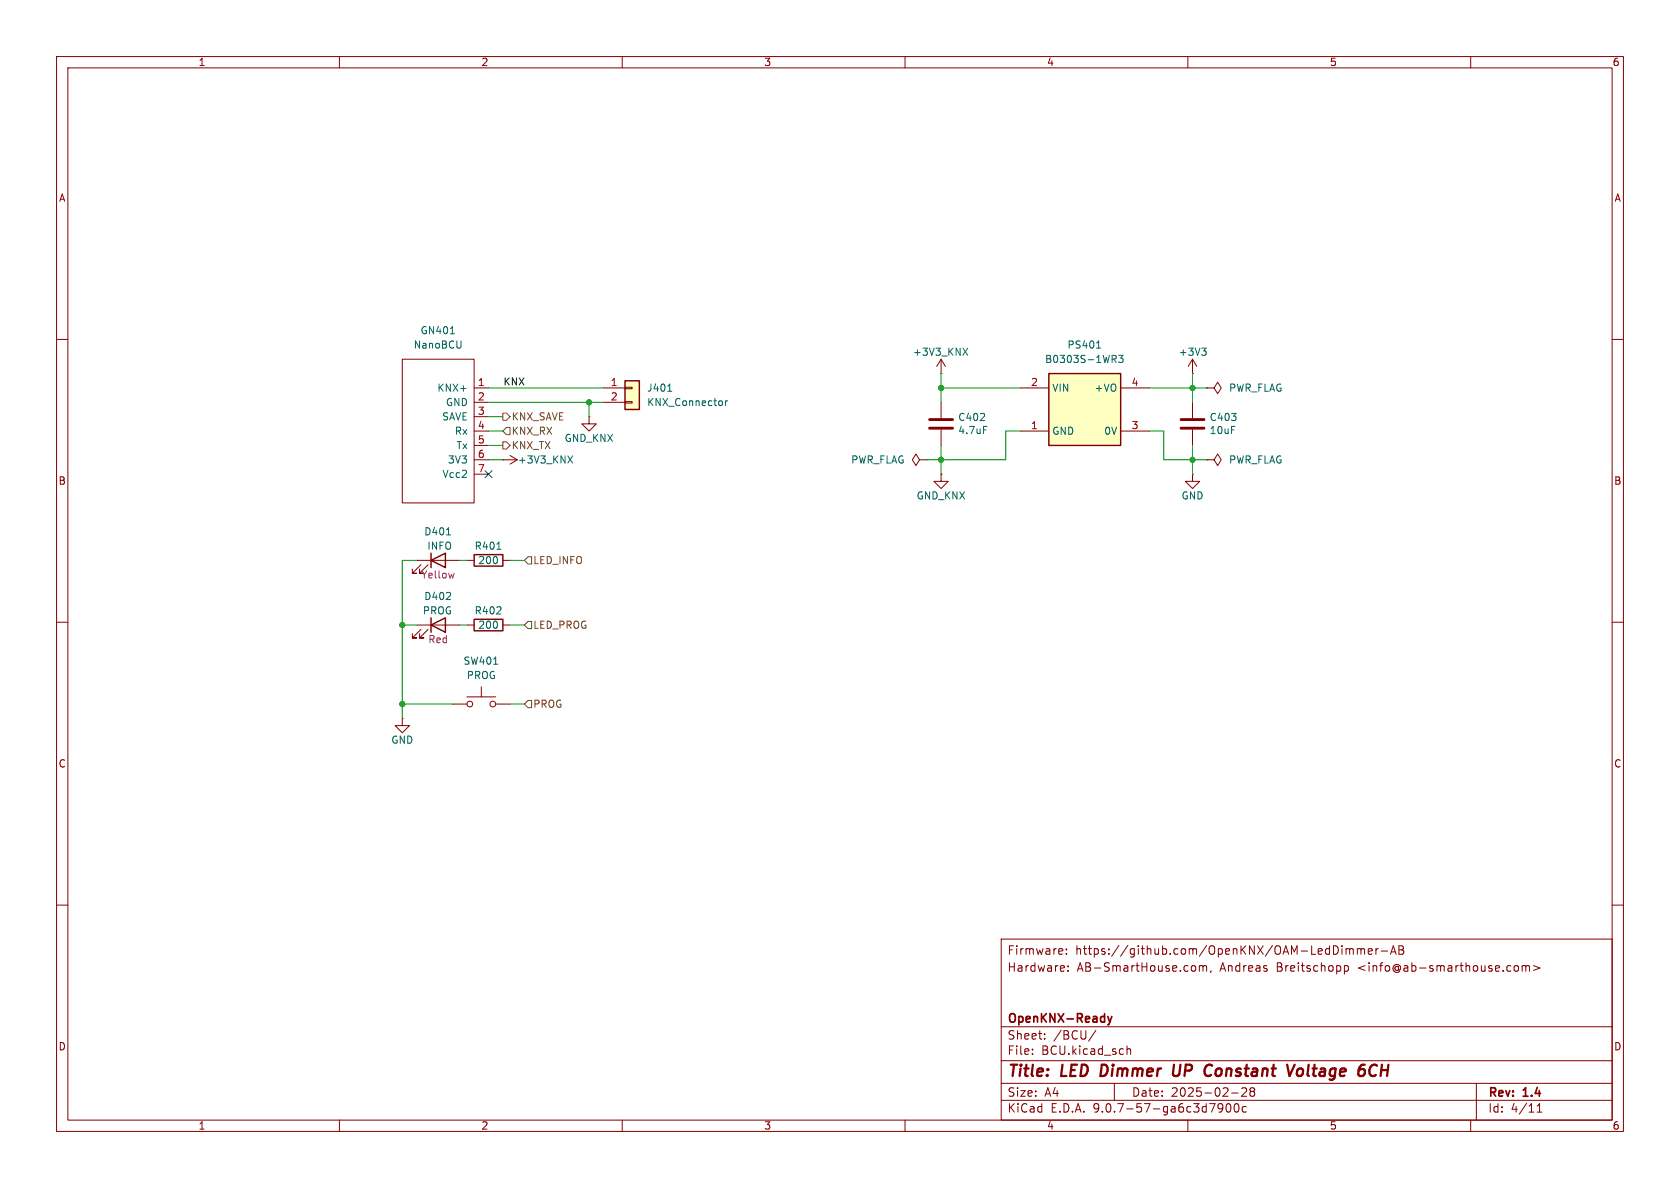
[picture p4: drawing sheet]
<svg xmlns="http://www.w3.org/2000/svg" width="297mm" height="210mm" viewBox="0 0 297 210" stroke-linecap="round" stroke-linejoin="round" font-family="sans-serif">
<g fill="none" stroke="#840000" stroke-width=".18">
<path d="M10 10h277v190h-277zM12 12h273v186h-273zM60 10v2M110 10v2M160 10v2M210 10v2M260 10v2M10 60h2M166.4 66h.1M166.4 63.5l-.8 1.3M166.4 63.5l.7 1.3M166.4 63.5v2.5"/>
<path d="M210.8 71.1v2.8M210.8 75.9v2.8M285 60h2M166.4 83.8v1.3h1.2l-1.2 1.3-1.3-1.3h1.3M166.4 83.8h.1M210.8 83.8v1.3h1.3l-1.3 1.3-1.3-1.3h1.3M210.8 83.8h.1M10 110h2M285 110h2M10 160h2M177 166h108v32h-108zM187.8 167.8l.1 .3-.7 .1"/>
<path d="M188.5 168.6v.1M188.5 167.8v.1M188.8 171.6v.1M188.8 170.8v.1M211.1 170.7l.3 .3v.4l-.3 .3M212 170.8l.5-.1 .2 .2M212 170.7v1M212.7 170.9l.2-.2 .3 .1 .1 .9M212.7 170.9v.8M214.1 171.6l-.1 .3M237.7 170.8l.4-.1 .3 .3v.4l-.2 .2h-.5M237.7 170.7v1.5"/>
<path d="M238 167.7v1M238 167.8l.4-.1 .2 .2M238.6 167.9l.2-.2 .4 .1v.9M238.6 167.9v.8M240 167.8l.4-.1 .2 .2M240 167.7v1M240.6 167.9l.2-.2 .4 .1v.9M240.6 167.9v.8M241.9 168.2l.7-.1-.1-.3-.4-.1-.2 .2 .1 .7h.5M243.2 167.7v1M243.7 167.7l-.3 .1-.2 .2M244.2 168.1h1.1"/>
<path d="M245.8 168.7l.5-1.5 .5 1.5M246 168.3h.7M247.3 167.2h.5l.2 .1 .1 .3-.3 .3a.4 .4 0 0 1 .4 .4 .4 .4 0 0 1-.3 .4h-.6zM247.3 167.9h.5M267.8 170.8l.4-.1 .3 .3v.4l-.3 .3-.4-.1-.1-.2v-.4zM269.1 170.8l.4-.1 .2 .2M269.1 170.7v1M269.7 170.9l.3-.2 .3 .1 .1 .9M269.7 170.9v.8M271.1 170.7l1.1 .4-1.1 .5M285 160h2M60 198v2"/>
<path d="M110 198v2M160 198v2M177 194.5h108M177 191.5h108M177 187.5h108M177 181.5h108M182.5 186.3v.1M182.5 185.5v.1M184.7 183.6v.1M184.7 182.8v.1M193.7 182.1l-1.2 2M197 191.5v3"/>
<path d="M199.2 184.9v1.5M199.2 185.5l.3-.1 .3 .1 .1 .9M210 198v2M216.2 195.7l-.3 .3h-.3l-.3-.3 .2-.5 .4-.1 .2 .1a.99 .99 0 0 1-.4 1.4h-.2M216.9 195.2l.2-.1a.81 .81 0 0 1 .6 .6 .81 .81 0 0 1-.3 .8l-.2 .1a.81 .81 0 0 1-.3-1.4zM217.7 193.2h1.2M218.3 195.2l.2-.1a.81 .81 0 0 1 .6 .6 .81 .81 0 0 1-.3 .8l-.1 .1a.81 .81 0 0 1-.4-1.4zM219.5 192.4l.6-.1 .2 .1 .1 .3-.9 1.1h.9M220.3 195.7l-.4-.1-.3 .3v.4l.1 .2h.6M221.2 192.9l-.2-.2 .2-.4 .5 .1 .1 .2-.3 .3M221.2 192.9l-.2 .3v.5l.2 .1 .5-.1 .1-.2-.1-.4-.2-.2M221.2 192.9h.3"/>
<path d="M260 198v2M261 191.5v6.5M271.7 196.6h.9M271.7 195.5l.5-.4v1.5"/>
</g>
<path d="M194.8 188.2l-.3 2h.5M207.6 188.2l-.3 1.6 .2 .3a.66 .66 0 0 0 .9-.1M213.9 188.2l.4 .2M214.1 190l-.1 .1M228.9 188.2l-.9 2M229.4 189.1a.52 .52 0 0 1 .6-.2 .52 .52 0 0 1 .4 .4l-.1 .5a.55 .55 0 0 1-.5 .4 .55 .55 0 0 1-.5-.4zM243.4 188.4a.88 .88 0 0 0-1 0 .88 .88 0 0 0-.3 1 .69 .69 0 0 0 .3 .7 .69 .69 0 0 0 .8-.1" fill="none" stroke="#840000" stroke-width=".4"/>
<path d="M195.8 179.7l.4 1M196.6 179.7l-.4 1M196.2 180.7l-.1 .3-.3 .2" fill="none" stroke="#840000" stroke-width=".3"/>
<path d="M208.8 74.2h4.1M208.8 75.7h4.1" fill="none" stroke="#840000" stroke-width=".51"/>
<path d="M170.2 61.5l.9 1.3M171.1 61.5l-.9 1.3" fill="none" stroke="#006464" stroke-width=".18"/>
<path d="M185.4 66h12.7v12.7h-12.7z" fill="#ffffc2"/>
<path d="M185.4 66h12.7v12.7h-12.7z" fill="none" stroke="#840000" stroke-width=".25"/>
<path d="M180.3 68.6h5.1M180.3 76.2h5.1M198.1 68.6h5.1M198.1 76.2h5.1M162.6 81.3l-.7-1-.6 1 .6 1 .7-1h1.2M163.8 81.3h.1" fill="none" stroke="#840000" stroke-width=".18"/>
<path d="M193.9 61.5h.7M194.1 60.5l.1-.2v1.2M196.6 62.8h.5l.2 .3-.1 .3-.6 .1M196.9 63.5l.4 .6M197.8 62.8h.7l-.4 .5 .4 .1v.6l-.2 .1-.5-.1" fill="none" stroke="#006464" stroke-width=".18"/>
<path d="M110.5 67.3h2.5v5.1h-2.5z" fill="#ffffc2"/>
<path d="M110.5 67.3h2.5v5.1h-2.5zM76.2 99.1l2.5-1.3v2.5zM76.2 97.8v2.5M83.8 98h5.1v2.1h-5.1zM76.2 110.5l2.5-1.3v2.6zM76.2 109.2v2.6M83.8 109.5h5.1v2h-5.1z" fill="none" stroke="#840000" stroke-width=".25"/>
<g fill="none" stroke="#840000" stroke-width=".18">
<path d="M71.1 63.5h12.7v25.4h-12.7zM83.8 68.6h2.6M83.8 71.1h2.6M83.8 73.7h2.6M83.8 76.2h2.6M83.8 78.7h2.6M104.1 73.7v1.2h1.3l-1.3 1.3-1.2-1.3h1.2M104.1 73.7h.1M106.7 68.6h3.8M106.7 71.1h3.8M110.5 68.5h1.3v.2h-1.3zM110.5 71h1.3v.2h-1.3z"/>
<path d="M166.4 71.1v2.8M166.4 75.9v2.8M210.8 66h.1M210.8 63.5l-.7 1.3M210.8 63.5l.8 1.3M210.8 63.5v2.5M213.4 68.6h1.2l.7-1 .6 1-.6 1-.7-1M213.4 68.6h.1M73.7 99.1h7.6M74.4 99.8l-1.5 1.5h.8h-.8v-.7M75.7 99.8l-1.5 1.5h.7h-.7v-.7M82.5 99.1h1.3"/>
<path d="M83.8 81.3h2.6M83.8 83.8h2.6M88.9 81.3h.1M88.9 81.3h2.5M88.9 99.1h1.3M90.2 80.5l1.2 .8M91.4 81.3l-1.2 .7M213.4 81.3h1.2l.7-1 .6 1-.6 1-.7-1M213.4 81.3h.1M73.7 110.5h7.6M74.4 111.3l-1.5 1.5h.8h-.8v-.8M75.7 111.3l-1.5 1.5h.7h-.7v-.8"/>
<path d="M82.5 110.5h1.3M88.9 110.5h1.3M71.1 127v1.3h1.3l-1.3 1.2-1.3-1.2h1.3M71.1 127h.1M80 124.5h2.5M82.5 123.2h5.1M85.1 121.4v1.8M87.6 124.5h2.6"/>
<circle cx="83.1" cy="124.5" r=".51"/>
<circle cx="87.1" cy="124.5" r=".51"/>
</g>
<g fill="none" stroke="#006464" stroke-width=".18">
<path d="M79.6 59h.7M81.5 60.3l-.1 1.1M118 69.2h.8M127.7 71v.6M128.3 70.9v.8M128.6 70.9l-.3 .2M173.9 75.4h.6M212.4 61.5h.8l-.4 .5M213 62l.2 .3v.3l-.2 .2M78.9 94.6h.8M87.8 97.1h.8M100.4 80.6l.8 1.3"/>
<path d="M101.2 80.6l-.8 1.3M87.3 117.4h.7"/>
</g>
<path d="M164.3 74.2h4.1M164.3 75.7h4.1" fill="none" stroke="#840000" stroke-width=".51"/>
<path d="M80.3 101.3l-.3 .9" fill="none" stroke="#840084" stroke-width=".18"/>
<path d="M88.9 76.2l.6-.6h.7v1.2h-.7zM88.9 73h.6l.7 .7-.7 .6h-.6zM88.9 78.1h.6l.7 .6-.7 .7h-.6zM93.3 98.4h.7v1.3h-.7l-.6-.6zM93.3 109.9h.7v1.2h-.7l-.6-.6zM93.3 123.8h.7v1.3h-.7l-.6-.6z" fill="none" stroke="#725600" stroke-width=".18"/>
<g fill="none" stroke="#009600" stroke-width=".18">
<path d="M86.4 68.6h20.3M86.4 76.2h2.5M86.4 78.7h2.5M86.4 73.7h2.5M86.4 71.1h20.3M104.1 71.1v2.6M166.4 66v5.1M166.4 78.7v5.1M166.4 68.6h13.9M180.3 76.2h-2.5v5.1h-14M203.2 76.2h2.5v5.1h7.7M203.2 68.6h10.2"/>
<path d="M210.8 66v5.1M210.8 78.7v5.1M73.7 99.1h-2.6v27.9M81.3 99.1h1.2M86.4 81.3h2.5M90.2 99.1h2.5M71.1 110.5h2.6M81.3 110.5h1.2M90.2 110.5h2.5M71.1 124.5h8.9M90.2 124.5h2.5"/>
</g>
<path d="M85.8 83.2l1.2 1.2M87 83.2l-1.2 1.2" fill="none" stroke="#000084" stroke-width=".18"/>
<g fill="#009600" stroke="#009600" stroke-width=".18">
<circle cx="210.8" cy="68.6" r=".46"/>
<circle cx="210.8" cy="81.3" r=".46"/>
<circle cx="166.4" cy="81.3" r=".46"/>
<circle cx="166.4" cy="68.6" r=".46"/>
<circle cx="71.1" cy="124.5" r=".46"/>
<circle cx="71.1" cy="110.5" r=".46"/>
<circle cx="104.1" cy="71.1" r=".46"/>
</g>
<g font-size="2.8" fill="#840000">
<text x="178" y="190.9">Title:</text>
<text x="187.7" y="190.9">LED</text>
<text x="195.4" y="190.9">Dimmer</text>
<text x="209" y="190.9">UP</text>
<text x="215.4" y="190.9">Constant</text>
<text x="230.9" y="190.9">Voltage</text>
<text x="244.2" y="190.9">6CH</text>
</g>
<g font-size="2.1" fill="#840000">
<text x="178" y="172">Hardware:</text>
<text x="178" y="169">Firmware:</text>
<text x="190.1" y="169">https://github.com/OpenKNX/OAM-LedDimmer-AB</text>
<text x="190.4" y="172">AB-SmartHouse.com,</text>
<text x="215.7" y="172">Andreas</text>
<text x="225.8" y="172">Breitschopp</text>
<text x="240.3" y="172">&lt;info@ab-smarthouse.com&gt;</text>
<text x="178" y="184">Sheet:</text>
<text x="178" y="181.2">OpenKNX-Ready</text>
<text x="186.2" y="184">/BCU/</text>
<text x="178" y="186.7">File:</text>
<text x="184.1" y="186.7">BCU.kicad_sch</text>
<text x="178" y="196.9">KiCad</text>
<text x="178" y="194.1">Size:</text>
<text x="184.7" y="194.1">A4</text>
<text x="185.7" y="196.9">E.D.A.</text>
<text x="193.3" y="196.9">9.0.7-57-ga6c3d7900c</text>
<text x="200" y="194.1">Date:</text>
<text x="207" y="194.1">2025-02-28</text>
<text x="263" y="194.3">Rev:</text>
<text x="263" y="196.9">Id:</text>
<text x="267.1" y="196.9">4/11</text>
<text x="269.4" y="194.3">1.4</text>
</g>
<g font-size="1.8" fill="#840000">
<text x="35" y="11.9">1</text>
<text x="85" y="11.9">2</text>
<text x="135" y="11.9">3</text>
<text x="185" y="11.9">4</text>
<text x="235" y="11.9">5</text>
<text x="285" y="11.9">6</text>
<text x="10.3" y="35.9">A</text>
<text x="285.3" y="35.9">A</text>
<text x="10.3" y="85.9">B</text>
<text x="285.3" y="85.9">B</text>
<text x="10.3" y="135.9">C</text>
<text x="285.3" y="135.9">C</text>
<text x="10.3" y="185.9">D</text>
<text x="285.3" y="185.9">D</text>
<text x="35" y="199.9">1</text>
<text x="85" y="199.9">2</text>
<text x="135" y="199.9">3</text>
<text x="185" y="199.9">4</text>
<text x="235" y="199.9">5</text>
<text x="285" y="199.9">6</text>
</g>
<g font-size="1.8" fill="#006464">
<text x="74.3" y="59.3">GN401</text>
<text x="73" y="61.8">NanoBCU</text>
<text x="161.3" y="63.1">+3V3_KNX</text>
<text x="184.7" y="64.4">B0303S-1WR3</text>
<text x="188.6" y="61.8">PS401</text>
<text x="208.3" y="63.1">+3V3</text>
<text x="77.2" y="69.4">KNX+</text>
<text x="78.7" y="72">GND</text>
<text x="114.3" y="69.4">J401</text>
<text x="114.3" y="72">KNX_Connector</text>
<text x="185.9" y="69.4">VIN</text>
<text x="193.4" y="69.4">+VO</text>
<text x="217.2" y="69.4">PWR_FLAG</text>
<text x="78.1" y="74.5">SAVE</text>
<text x="80.3" y="77.1">Rx</text>
<text x="169.3" y="74.6">C402</text>
<text x="169.3" y="76.9">4.7uF</text>
<text x="185.9" y="77.1">GND</text>
<text x="195.1" y="77.1">0V</text>
<text x="213.8" y="74.6">C403</text>
<text x="213.8" y="76.9">10uF</text>
<text x="79.1" y="82.1">3V3</text>
<text x="80.6" y="79.6">Tx</text>
<text x="91.4" y="82.1">+3V3_KNX</text>
<text x="99.7" y="78.3">GND_KNX</text>
<text x="150.4" y="82.1">PWR_FLAG</text>
<text x="217.2" y="82.1">PWR_FLAG</text>
<text x="78.1" y="84.7">Vcc2</text>
<text x="161.9" y="88.5">GND_KNX</text>
<text x="208.8" y="88.5">GND</text>
<text x="74.9" y="94.8">D401</text>
<text x="75.4" y="97.4">INFO</text>
<text x="83.8" y="97.4">R401</text>
<text x="84.4" y="99.9">200</text>
<text x="74.9" y="106.3">D402</text>
<text x="74.7" y="108.8">PROG</text>
<text x="83.8" y="108.8">R402</text>
<text x="84.4" y="111.4">200</text>
<text x="81.8" y="117.7">SW401</text>
<text x="82.4" y="120.2">PROG</text>
<text x="69.1" y="131.7">GND</text>
</g>
<g font-size="1.8" fill="#a90000">
<text x="84.4" y="68.3">1</text>
<text x="84.4" y="70.9">2</text>
<text x="107.9" y="68.3">1</text>
<text x="107.9" y="70.9">2</text>
<text x="182.2" y="68.3">2</text>
<text x="200" y="68.3">4</text>
<text x="84.4" y="73.4">3</text>
<text x="84.4" y="75.9">4</text>
<text x="182.2" y="75.9">1</text>
<text x="200" y="75.9">3</text>
<text x="84.4" y="78.5">5</text>
<text x="84.4" y="81">6</text>
<text x="84.4" y="83.6">7</text>
</g>
<text font-size="1.8" fill="#0f0f0f" x="88.9" y="68.2">KNX</text>
<g font-size="1.8" fill="#725600">
<text x="90.4" y="77.1">KNX_RX</text>
<text x="90.4" y="74.5">KNX_SAVE</text>
<text x="90.4" y="79.6">KNX_TX</text>
<text x="94.2" y="99.9">LED_INFO</text>
<text x="94.2" y="111.4">LED_PROG</text>
<text x="94.2" y="125.3">PROG</text>
</g>
<g font-size="1.8" fill="#840084">
<text x="74.4" y="102.5">Yellow</text>
<text x="75.6" y="113.9">Red</text>
</g>
</svg>
